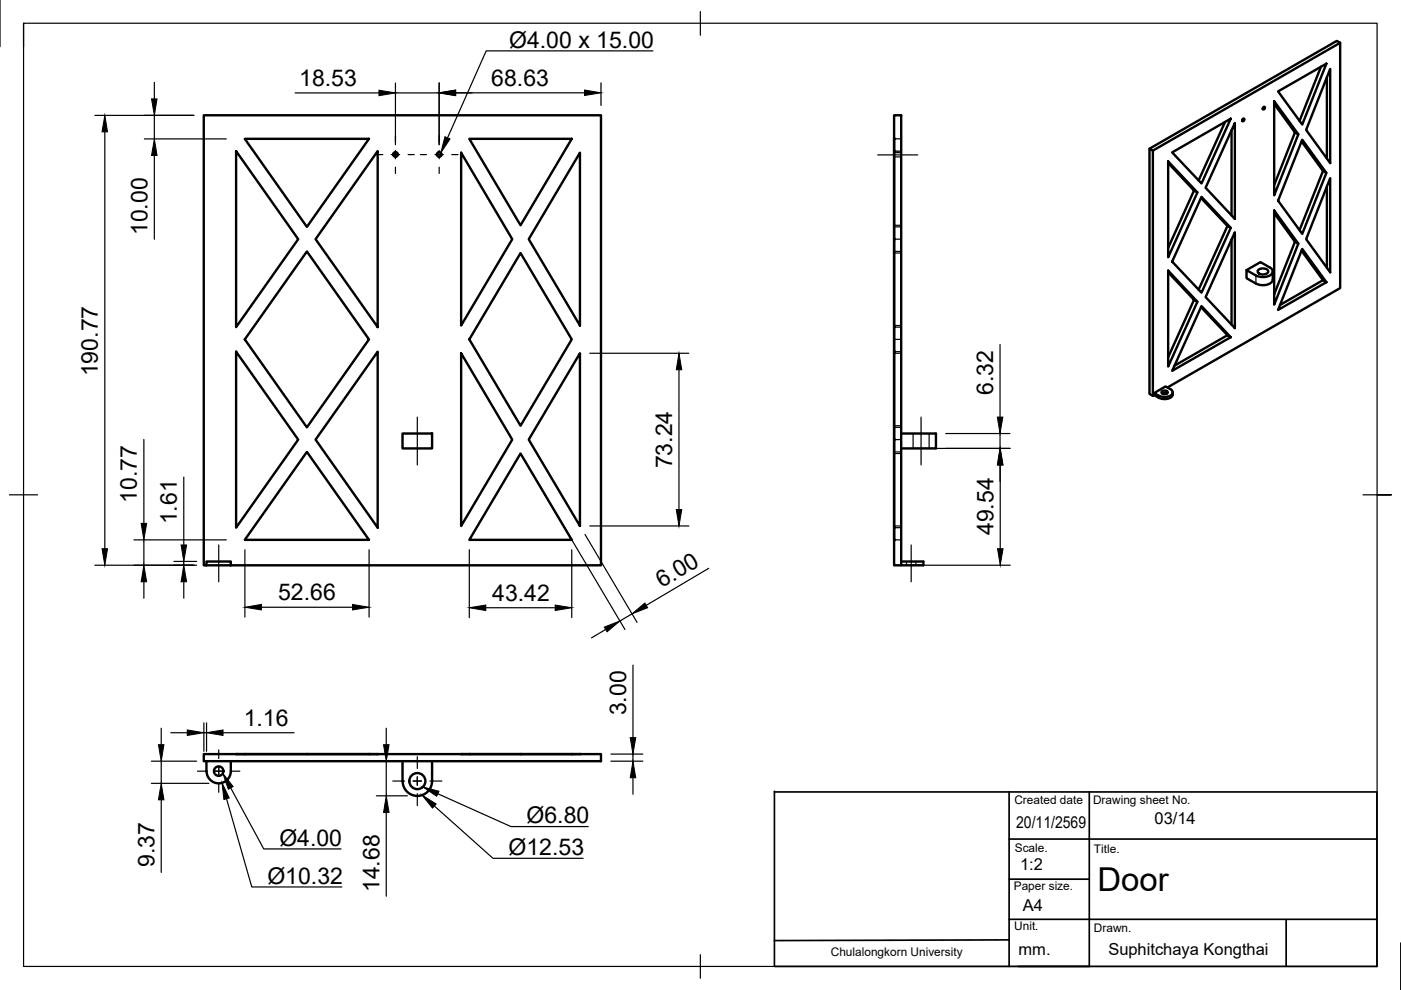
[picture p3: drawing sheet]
<svg xmlns="http://www.w3.org/2000/svg" width="297mm" height="210mm" viewBox="0 0 297 210" stroke-linecap="round" stroke-linejoin="round" font-family="sans-serif">
<!-- layer: Visible -->
<g fill="none" stroke="#000" stroke-width=".51">
<path d="M271 19.4l10.2-5.9-5.1 12.9zM280.1 14.1l-4.6 11.5M281.3 16.4v17.2M282 14.6v20l-5.1-7zM284.1 9.1l-.7-.4-39.7 22.8M50.1 32l13.1 18.7-13.1 18.7zM51.9 29.4h26.3l-13.1 18.7zM80.1 32v37.4l-13.2-18.7zM97.8 32.4l10.8 18.3-10.8 18.3zM99.5 29.4h21.7l-10.8 18.4zM123 32.4v36.6l-10.9-18.3zM189.6 29.4v85.1"/>
<path d="M244.4 31.9l-.7-.4v52l.7 .4M247.7 34.2l6.2 6.6-6.2 13.8zM247.7 34.6l5.5 5.8-5.5 12.2M248.5 32.3l12.4-7.1-6.2 13.7zM259.7 25.9l-5.6 12.4M261.1 27.6v18M261.8 26.1v20.3l-6.2-6.6zM263.5 25.3l.3-.2v.2l-.2 .4-.2-.1zM267.8 22.8l.3-.2 .1 .2-.2 .4-.3-.1zM270.2 21.5l5.1 7-5.1 12.9zM270.2 22l4.4 6.1-4.4 11.1M274.6 28.1l.7 .4"/>
<path d="M275.9 30l4.6 6.3-5 12.5M276.1 29.6l5.1 7.1-5.1 12.9-5.1-7zM280.5 36.3l.7 .4M281.3 39.6v17.2M282 37.8v19.9l-5.1-7zM65.1 53.3l13.1 18.7-13.1 18.6-13.2-18.6zM110.4 53.7l10.8 18.3-10.8 18.3-10.9-18.3zM247.7 57.4l6.2 6.6-6.2 13.7zM247.7 57.7l5.5 5.9-5.5 12.1M253.2 40.4l.7 .4M254.6 42l5.6 5.9-6.1 13.5M254.7 41.7l6.2 6.6-6.2 13.8-6.2-6.6z"/>
<path d="M260.2 47.9l.7 .4M261.1 50.8v18M261.8 49.2v20.4l-6.2-6.6zM264.3 57.3l3-1.7 1.9 1.1 .6 .7a1.7 1.7 0 0 1-2 1.4 5.6 5.6 0 0 1-3.5-1.5v1.7l2 1.1a2.9 2.9 0 0 0 3.5-.5l.1-2M266.7 57.3a1.42 1.42 0 0 1 2.2 .3 1.32 1.32 0 0 1-2.3 0zM270.2 44.6l5.1 7.1-5.1 12.9zM270.2 45.2l4.4 6.1-4.4 11.1M274.6 51.3l.7 .4M275.9 53.2l4.6 6.2M276.1 52.8l5.1 7-10.2 5.9zM280.5 59.4l-9.1 5.3M280.5 59.4l.7 .4"/>
<path d="M50.1 74.6l13.1 18.6-13.1 18.7zM80.1 74.6v37.3l-13.2-18.7zM97.8 74.9l10.8 18.3-10.8 18.3zM123 74.9v36.6l-10.9-18.3zM253.2 63.6l.7 .4M254.6 65.1l5.6 6M254.7 64.9l6.2 6.6-12.4 7.1zM260.2 71.1l-11.2 6.4M260.2 71.1l.7 .4M65.1 95.8l13.1 18.7h-26.3zM85.3 91.9h6.3v3.2h-6.3zM110.4 96.2l10.8 18.3h-21.7z"/>
<path d="M191.1 91.9h7.3v3.2h-7.3M244.7 83.3l2.4-1.4 1.4 .8 .1 .3a1.49 1.49 0 0 1-1.9 1.2l-1-.3zM246.4 83.4l.5-.2 .6 .2M246.4 82.9l.5-.1a.52 .52 0 0 1 .7 .5l-.7 .3a.52 .52 0 0 1-.6-.5zM247.5 82.2l36.6-21.1v-52l-39.7 22.8v52l.3-.1M248.6 83.2a1.23 1.23 0 0 1-1.4 1.4h-.4a3.8 3.8 0 0 1-2.1-.8v-.5M43.8 119.9h-.6v-95.5h84.2v95.5h-78.5v-.8h-5.1v.8h5.1M191.1 119.1h4.7v.8h-4.7v-95.5h-1.5v95.5h1.5M43.2 159.9h84.2v1.5h-84.2zM50.1 159.9h30M97.8 159.9h25.2M43.8 161.4a4.2 4.2 0 0 0 1 4.1 2.57 2.57 0 0 0 2.7 .3 2.57 2.57 0 0 0 1.4-2.3v-2.1"/>
<path d="M85.3 161.4v4.2M85.4 165.6a3.1 3.1 0 0 0 3.1 3.2 3.1 3.1 0 0 0 3.1-3.2M91.6 161.4v4.2"/>
<circle cx="83.9" cy="32.7" r=".5"/>
<circle cx="93.1" cy="32.7" r=".5"/>
<circle cx="46.4" cy="163.5" r="1.01"/>
<circle cx="88.5" cy="165.6" r="1.7"/>
</g>
<g fill="#000">
<circle cx="189.6" cy="29.4" r=".25"/>
<circle cx="189.6" cy="32" r=".25"/>
<circle cx="189.6" cy="50.7" r=".25"/>
<circle cx="280.5" cy="59.4" r=".25"/>
<circle cx="189.6" cy="74.6" r=".25"/>
<circle cx="189.6" cy="69.4" r=".25"/>
<circle cx="260.2" cy="71.1" r=".25"/>
<circle cx="189.6" cy="93.2" r=".25"/>
<circle cx="189.6" cy="114.5" r=".25"/>
<circle cx="189.6" cy="111.9" r=".25"/>
<circle cx="50.1" cy="159.9" r=".25"/>
<circle cx="51.9" cy="159.9" r=".25"/>
<circle cx="65.1" cy="159.9" r=".25"/>
<circle cx="78.2" cy="159.9" r=".25"/>
<circle cx="80.1" cy="159.9" r=".25"/>
<circle cx="97.8" cy="159.9" r=".25"/>
<circle cx="99.5" cy="159.9" r=".25"/>
<circle cx="110.4" cy="159.9" r=".25"/>
<circle cx="121.2" cy="159.9" r=".25"/>
<circle cx="123" cy="159.9" r=".25"/>
</g>
<!-- layer: Visible Narrow -->
<path d="M266.3 58.4v1.7M245.7 83.9v.4" fill="none" stroke="#000" stroke-width=".25"/>
<!-- layer: Hidden -->
<g fill="none" stroke="#000" stroke-width=".25">
<path d="M189.6 32.4h.1M189.6 32h1.5M189.6 29.4h1.5M189.6 32.4h1.5M189.6 33.3h1.5M189.6 32.3h1.5M189.6 50.7h1.5M189.6 48.1h1.5M189.6 53.3h1.5M189.6 47.8h1.5M189.6 53.7h1.5M189.6 74.9h.1"/>
<path d="M189.6 69h.1M189.6 69.4h1.5M189.6 74.6h1.5M189.6 72h1.5M189.6 69h1.5M189.6 74.9h1.5M189.6 95.8h1.5M189.6 93.2h1.5M189.6 90.6h1.5M189.6 96.2h1.5M189.6 90.3h1.5M193.6 91.9v3.2"/>
<path d="M197 91.9v3.2M189.6 111.5h.1M189.6 114.5h1.5M189.6 111.9h1.5M189.6 111.5h1.5M192.2 119.1v.8M194.2 119.1v.8"/>
</g>
<!-- layer: BORDER -->
<path d="M0 -.1v10M5 4.9v200h287v-200h-287v5M148.5 2.4v5.1M2 104.9h6M289 104.9h6h-3M297 199.9v10M148.5 202.4v5" fill="none" stroke="#000" stroke-width=".25"/>
<!-- layer: TITLEBLOCK -->
<path d="M164.2 167.9h127.7v37h-127.7M164.2 167.8v37M214 177.9h77.9M214 167.9v37M230.9 167.9v37M214 194.9h77.9M214 199.3l-49.8 .1M214 186.4h16.9M272.7 195v9.8" fill="none" stroke="#000" stroke-width=".36"/>
<!-- layer: Smart Centers -->
<g fill="none" stroke="#000" stroke-width=".25">
<path d="M79.8 32.8h1.4M83 32.8h1.7M83.8 28.8v1.3M83.8 31.9v1.8M83.8 35.4v1.4M86.5 32.8h1.3M89.1 32.8h1.3M92.2 32.8h1.8M93.1 28.8v1.3M93.1 31.9v1.8M93.1 35.4v1.4M95.8 32.8h1.3"/>
<path d="M186.1 32.8h8.5M88.5 88.4v10.2M195.3 88.4v10.2M46.4 115.5v7.9M193.2 115.5v7.9M46.4 159v1.8M41.9 163.5h1.8M45.5 163.5h1.8M46.4 162.6v1.8M46.4 166.2v1.8M49 163.5h1.9M83.3 165.6h2.5"/>
<path d="M87.6 165.6h1.8M88.5 160.4v2.5M88.5 164.7v1.8M88.5 168.3v2.5M91.1 165.6h2.6"/>
</g>
<!-- layer: FD_Dimensions -->
<g fill="none" stroke="#000" stroke-width=".25">
<path d="M32.7 17.5v3.5M62.6 19.7h17.7M83.8 17.6v13.1M83.8 19.7h9.3M93.1 17.6v13.1M96.6 19.7h27.3M96.6 19.7h3.5M127.4 17.6v4.8M20.1 24.5h21M22.2 28v88.3M30.6 29.5h17.4M32.7 24.5v5"/>
<path d="M32.7 33v17.7M125.1 74.9h20.9M144 78.4v29.6M212 73v15.4M30.5 93.2v17.8M111.4 98l21.1 35.5M193.2 95.1h21M200.5 91.9h13.6M212 91.9v3.2M212 98.6v3.5M212.1 98.6v17.7M20.1 119.8h21.6"/>
<path d="M28.4 114.5h19.6M30.5 114.5v5.3M36.9 119h4.8M39 101.1v14.4M39 119v.8M51.9 116.6v14.2M78.3 116.6v14.2M99.5 116.6v14.4M121.2 116.6v14.4M124 113.3l11.1 18.6M125.1 111.5h20.9M193.2 119.8h21"/>
<path d="M30.5 123.4v3.4M39 123.4v3.4M55.4 128.7h19.3M103 128.9h14.7M128.4 133.4l-3 1.8M134 130.1l-2.6 1.6M150.3 120.5l-13.3 7.8M34.2 154.4v3.5M36.2 155.4h3.5M43.2 153.3v6M43.2 155.4h.6M43.8 153.3v6"/>
<path d="M47.3 155.4h15.1M81.9 154.4v3.5M129.5 159.9h6.8M134.2 141v15.4M134.2 159.9v1.5M32.1 161.4h9.6M32.1 166.1h12.2M34.2 161.4v4.7M34.2 169.6v15.4M79.8 161.4h3.4M79.8 168.7h6.6M81.9 161.4v7.3"/>
<path d="M81.9 172.2v17.8M129.5 161.4h6.8M134.2 164.9v3.5"/>
</g>
<g fill="#000" stroke="#000" stroke-width=".21">
<path d="M80.3 19.1l3.5 .6-3.5 .6zM93.1 19.7l3.5-.6v1.1zM93.1 19.7l3.5-.6v1.2zM123.9 19.1l3.5 .6-3.5 .5zM22.2 24.5l.6 3.5h-1.2zM32.1 21h1.2l-.6 3.5zM32.7 29.5l.6 3.5h-1.2zM144 74.9l.5 3.5h-1.1zM212 95.1l.6 3.5h-1.1zM211.5 88.4h1.1l-.6 3.5zM212.1 95.1l.6 3.5h-1.2zM21.6 116.3h1.2l-.6 3.5z"/>
<path d="M29.9 111h1.2l-.6 3.5zM38.4 115.5h1.2l-.6 3.5zM143.4 108h1.1l-.5 3.5zM211.5 116.3h1.2l-.6 3.5zM30.5 119.8l.6 3.6h-1.2zM39 119.8l.6 3.6h-1.2zM51.9 128.7l3.5-.5v1.1zM74.7 128.2l3.6 .5-3.6 .6zM99.5 128.9l3.5-.6v1.1zM117.7 128.3l3.5 .6-3.5 .5zM128.1 133l3.3-1.3-2.7 2.3zM134 130.1l2.7-2.2 .6 1z"/>
<path d="M33.6 157.9h1.2l-.6 3.5zM39.7 154.8l3.5 .6-3.5 .5zM43.8 155.4l3.5-.6v1.1zM81.3 157.9h1.2l-.6 3.5zM133.6 156.4h1.2l-.6 3.5zM34.2 166.1l.6 3.5h-1.2zM81.9 168.7l.6 3.5h-1.2zM134.2 161.4l.6 3.5h-1.2z"/>
</g>
<!-- layer: Hole Notes -->
<path d="M94.3 29l1.1 .5-1.9 2.9z" fill="#000" stroke="#000" stroke-width=".21"/>
<path d="M138.4 10.8h-35.3l-8.2 18.4" fill="none" stroke="#000" stroke-width=".25"/>
<!-- layer: Leaders -->
<path d="M47.1 166l1.5 3.2-1.1 .3zM47.2 164l2.2 2.8-1 .5zM89.5 168.6l3 1.9-.8 .8zM89.6 166.8l3.5 1-.5 1z" fill="#000" stroke="#000" stroke-width=".21"/>
<path d="M48 169.3l5.4 18.8h19.1M48.9 167.1l7 12.9h16.4M92.1 170.9l12.4 11.1h19.1M92.8 168.3l15.5 7h16.4" fill="none" stroke="#000" stroke-width=".25"/>
<text font-size="7" x="232.7" y="188.9">Door</text>
<g font-size="4.9">
<text x="107.9" y="10.1">Ø4.00 x 15.00</text>
<text x="63.4" y="18.2">18.53</text>
<text x="104.2" y="18.2">68.63</text>
<text x="31.3" y="49.9" transform="rotate(-90 31.3 49.9)">10.00</text>
<text x="20.8" y="79.8" transform="rotate(-90 20.8 79.8)">190.77</text>
<text x="210.6" y="83.7" transform="rotate(-90 210.6 83.7)">6.32</text>
<text x="142.5" y="99.3" transform="rotate(-90 142.5 99.3)">73.24</text>
<text x="29" y="106.6" transform="rotate(-90 29 106.6)">10.77</text>
<text x="37.5" y="111.2" transform="rotate(-90 37.5 111.2)">1.61</text>
<text x="210.6" y="113.5" transform="rotate(-90 210.6 113.5)">49.54</text>
<text x="140.3" y="124.7" transform="rotate(-31 140.3 124.7)">6.00</text>
<text x="59" y="127.3">52.66</text>
<text x="104.4" y="127.4">43.42</text>
<text x="51.7" y="153.9">1.16</text>
<text x="132.7" y="151.7" transform="rotate(-90 132.7 151.7)">3.00</text>
<text x="59.2" y="179.3">Ø4.00</text>
<text x="111.6" y="174.6">Ø6.80</text>
<text x="32.7" y="183.8" transform="rotate(-90 32.7 183.8)">9.37</text>
<text x="107.8" y="181.3">Ø12.53</text>
<text x="56.7" y="187.4">Ø10.32</text>
<text x="80.4" y="189.2" transform="rotate(-90 80.4 189.2)">14.68</text>
</g>
<g font-size="3.5">
<text x="215.5" y="175.5">20/11/2569</text>
<text x="244.8" y="174.6">03/14</text>
<text x="216.3" y="184.4">1:2</text>
<text x="216.9" y="193.2">A4</text>
<text x="216" y="202.5">mm.</text>
<text x="235" y="202.5">Suphitchaya Kongthai</text>
</g>
<g font-size="2.5">
<text x="215.1" y="170.4">Created date</text>
<text x="231.8" y="170.5">Drawing sheet No.</text>
<text x="215.2" y="180.6">Scale.</text>
<text x="231.9" y="180.9">Title.</text>
<text x="214.9" y="188.7">Paper size.</text>
<text x="215" y="197.3">Unit.</text>
<text x="231.9" y="197.7">Drawn.</text>
<text x="176.1" y="202.8">Chulalongkorn University</text>
</g>
</svg>
